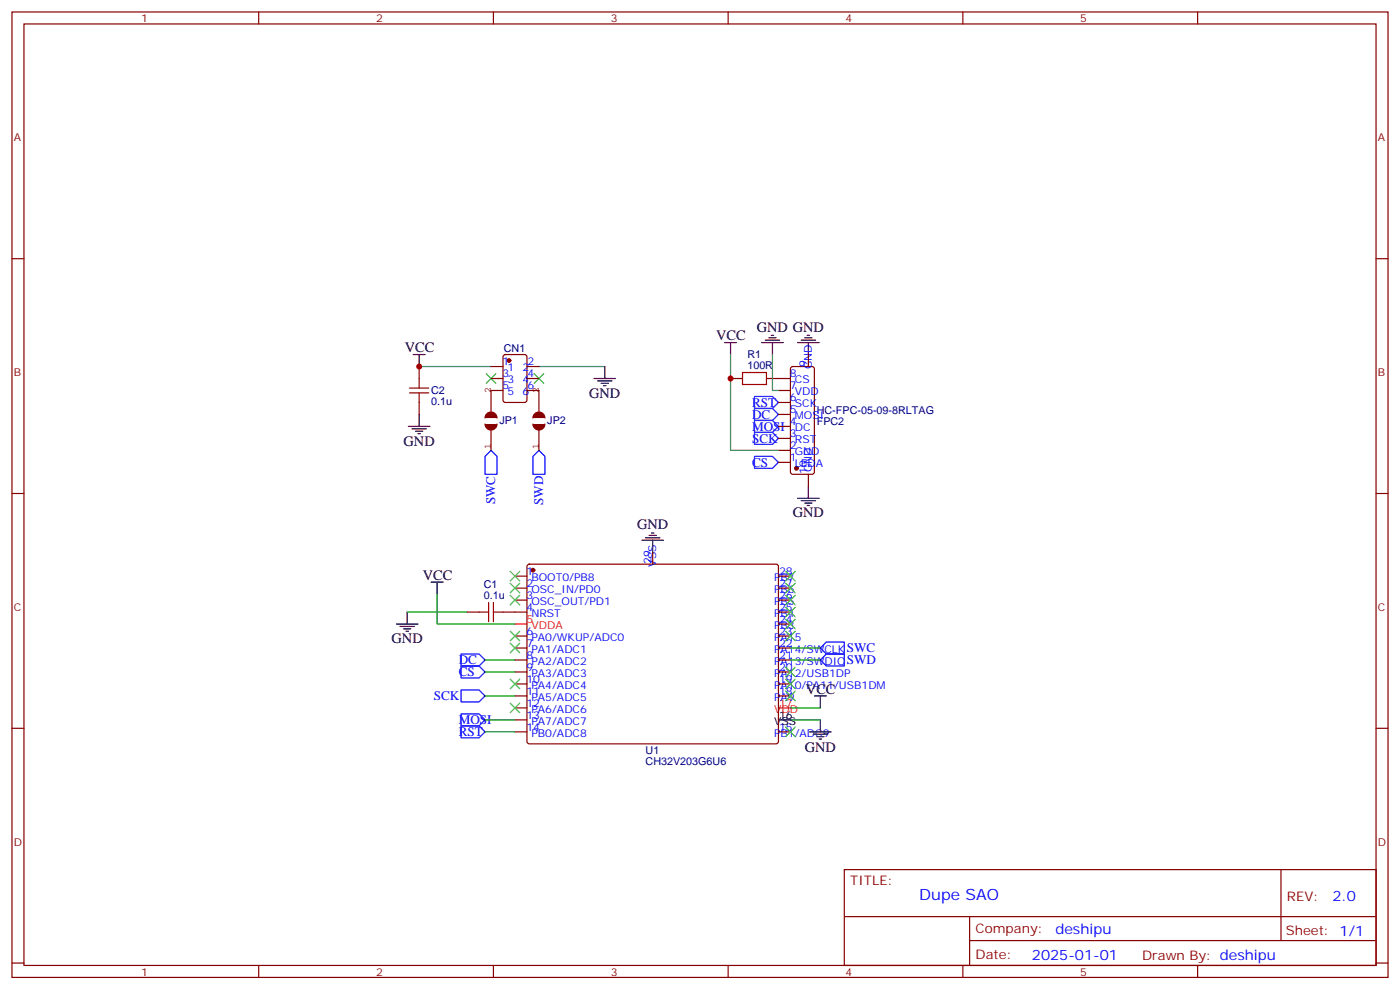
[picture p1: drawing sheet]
<svg xmlns="http://www.w3.org/2000/svg" width="412mm" height="292mm" viewBox="0 0 412 292" stroke-linecap="round" stroke-linejoin="round" font-family="sans-serif">
<g fill="none" stroke="#870000" stroke-width=".35">
<path d="M3.5 3.5h405.4v284.4h-405.4zM7.1 7.1h398.2v277.2h-398.2zM76.2 3.5v3.6M145.3 3.5v3.6M214.5 3.5v3.6M283.6 3.5v3.6M352.8 3.5v3.6M3.5 76.2h3.6M405.3 76.2h3.6M123.5 108v3.5M123.5 118.5v3.6M144.6 108h3.6"/>
<path d="M144.6 115h3.6M144.6 111.5h3.6M148.4 104.6l.5-.2h5.6l.7 .5v12.9l-.4 .7h-5.9l-.7-.4v-13zM155.2 108h3.5M155.2 115h3.5M155.2 111.5h3.5M215.2 111.5h3.5M225.8 111.5h7M229.3 115h3.5M229.3 118.5h3.5M233.1 108.2l.4-.2h5.7l.5 .2 .2 .5v30.3l-.2 .5-.5 .2h-5.7l-.5-.2-.2-.5v-30.3zM238.1 104.4v3.6"/>
<path d="M229.3 136.2h3.5M229.3 132.6h3.5M229.3 129.1h3.5M229.3 125.6h3.5M229.3 122.1h3.5M238.1 139.7v3.5M3.5 145.3h3.6M405.3 145.3h3.6M151.7 169.7h3.5M151.7 173.2h3.5M151.7 176.7h3.5M155.5 166.4l.4-.2h72.7l.5 .2 .2 .5-.1 51.7-.6 .5-72.9-.1-.5-.6v-51.5z"/>
<path d="M192.3 162.6v3.6M229.3 169.7h3.5M229.3 173.2h3.5M229.3 176.7h3.5M137.6 180.3h3.5M148.2 180.3h7M151.7 187.3h3.5M151.7 190.9h3.5M151.7 194.4h3.5M151.7 197.9h3.5M229.3 180.3h3.5M229.3 187.3h3.5"/>
<path d="M229.3 190.9h3.5M229.3 194.4h3.5M229.3 197.9h3.5M229.3 183.8h3.5M3.5 214.5h3.6M151.7 201.4h3.5M151.7 205h3.5M151.7 208.5h3.5M151.7 212h3.5M151.7 215.5h3.5M229.3 201.4h3.5M229.3 205h3.5"/>
<path d="M229.3 215.5h3.5M405.3 214.5h3.6M248.7 256.1h156.6v28.2h-156.6zM377.3 256.1v20.9M248.7 270h156.5M285.6 277h119.6M285.6 270v14.1M3.5 283.6h3.6M76.2 284.3v3.6M145.3 284.3v3.6M214.5 284.3v3.6M283.6 284.3v3.6"/>
<path d="M352.8 284.3v3.6M405.3 283.6h3.6"/>
</g>
<g fill="none" stroke="#008700" stroke-width=".35">
<path d="M123.5 108h21.1M158.7 108h19.5M215.2 104.4v28.2h14.1M227.5 104.4v10.6h1.8M128.8 175v8.8h22.9M119.9 180.3h17.7M142.9 194.4h8.8M142.9 197.9h8.8M232.8 194.4h8.9M232.8 190.9h8.9M142.9 212h8.8M142.9 205h8.8"/>
<path d="M142.9 215.5h8.8M232.8 212h8.9M232.8 208.5h8.9"/>
</g>
<g fill="none" stroke="#3c3" stroke-width=".35">
<path d="M143.2 110.1l2.8 2.8M146 110.1l-2.8 2.8M157.3 110.1l2.9 2.8M160.2 110.1l-2.9 2.8M150.3 168.3l2.8 2.8M150.3 171.8l2.8 2.8M150.3 175.3l2.8 2.9M153.1 168.3l-2.8 2.8M153.1 171.8l-2.8 2.8M153.1 175.3l-2.8 2.9M231.4 178.9l2.8 2.8M231.4 175.3l2.8 2.9"/>
<path d="M231.4 171.8l2.8 2.8M231.4 168.3l2.8 2.8M234.2 178.9l-2.8 2.8M234.2 175.3l-2.8 2.9M234.2 171.8l-2.8 2.8M234.2 168.3l-2.8 2.8M150.3 185.9l2.8 2.8M150.3 189.4l2.8 2.9M153.1 185.9l-2.8 2.8M153.1 189.4l-2.8 2.9M231.4 196.5l2.8 2.8M231.4 185.9l2.8 2.8"/>
<path d="M231.4 182.4l2.8 2.8M234.2 196.5l-2.8 2.8M234.2 185.9l-2.8 2.8M234.2 182.4l-2.8 2.8M150.3 200l2.8 2.8M150.3 207.1l2.8 2.8M153.1 200l-2.8 2.8M153.1 207.1l-2.8 2.8M231.4 214.1l2.8 2.9M231.4 203.6l2.8 2.8M231.4 200l2.8 2.8M234.2 214.1l-2.8 2.9"/>
<path d="M234.2 203.6l-2.8 2.8M234.2 200l-2.8 2.8"/>
</g>
<g fill="none" stroke="#000" stroke-width=".35">
<path d="M226.5 99.5h2.1M227.2 98.8h.7M237.1 99.5h2.1M237.8 98.8h.7M121.7 104.4h3.5M123.5 104.4v3.6M175 111.5h6.3M176 112.2h4.3M177.1 112.9h2.1M177.8 113.6h.7M178.2 108v3.5M213.4 100.9h3.6"/>
<path d="M215.2 100.9v3.5M224.4 100.9h6.3M225.4 100.2h4.3M227.5 100.9v3.5M234.9 100.9h6.4M236 100.2h4.2M238.1 100.9v3.5M120.3 125.6h6.3M121.4 126.3h4.2M122.4 127h2.1M123.1 127.7h.7M123.5 122.1v3.5"/>
<path d="M189.1 159.1h6.3M190.1 158.4h4.3M191.2 157.7h2.1M191.9 157h.7M192.3 159.1v3.5M234.9 146.8h6.4M236 147.5h4.2M237.1 148.2h2.1M237.8 148.9h.7M238.1 143.2v3.6M127 171.4h3.5M128.8 171.4v3.6"/>
<path d="M116.8 183.8h6.3M117.8 184.5h4.3M118.9 185.2h2.1M119.6 185.9h.7M119.9 180.3v3.5M229.3 212h3.5M238.5 215.5h6.3M239.5 216.3h4.3M239.9 205h3.5M240.6 217h2.1M241.3 217.7h.7M241.7 205v3.5"/>
<path d="M241.7 212v3.5"/>
</g>
<g fill="#870000" stroke="#870000" stroke-width=".35">
<circle cx="149.9" cy="106.2" r=".53"/>
<circle cx="157" cy="167.9" r=".53"/>
<circle cx="234.6" cy="137.9" r=".53"/>
</g>
<path d="M120.6 114.3h5.7M120.6 115.7h5.7M123.5 111.5v2.8M123.5 115.7v2.8M218.7 109.7h7.1v3.5h-7.1zM143.9 177.4v5.7M145.3 177.4v5.7M141.1 180.3h2.8M145.3 180.3h2.9" fill="none" stroke="#a10000" stroke-width=".35"/>
<g fill="none" stroke="#00f" stroke-width=".35">
<path d="M222.2 116.8h5.3l1.8 1.7-1.8 1.8h-5.3zM144.6 132.6l1.8 1.8v5.3h-3.5v-5.3zM158.7 132.6l1.8 1.8v5.3h-3.5v-5.3zM222.2 120.3h5.3l1.8 1.8-1.8 1.7h-5.3zM222.2 134.4h5.3l1.8 1.8-1.8 1.7h-5.3zM222.2 127.4h5.3l1.8 1.7-1.8 1.8h-5.3zM222.2 123.8h5.3l1.8 1.8-1.8 1.8h-5.3zM135.8 196.1h5.3l1.8 1.8-1.8 1.8h-5.3zM135.8 192.6h5.3l1.8 1.8-1.8 1.7h-5.3zM241.7 190.9l1.7-1.8h5.3v3.5h-5.3zM241.7 194.4l1.7-1.8h5.3v3.5h-5.3zM135.8 203.2h5.3l1.8 1.8-1.8 1.7h-5.3z"/>
<path d="M135.8 210.3h5.3l1.8 1.7-1.8 1.8h-5.3zM135.8 213.8h5.3l1.8 1.7-1.8 1.8h-5.3z"/>
</g>
<path d="M151.7 183.8h3.5M229.3 208.5h3.5" fill="none" stroke="#f00" stroke-width=".35"/>
<g fill="#850000" stroke="#850000" stroke-width=".35">
<path d="M142.9 124.9h3.5a1.76 1.76 0 0 1-1.8 1.7 1.76 1.76 0 0 1-1.7-1.7z"/>
<path d="M143.4 121.9a1.76 1.76 0 0 1 1.9-.4 1.76 1.76 0 0 1 1.1 1.6h-3.5z"/>
<path d="M157 124.9h3.5a1.76 1.76 0 0 1-1.8 1.7 1.76 1.76 0 0 1-1.7-1.7z"/>
<path d="M157.5 121.9a1.76 1.76 0 0 1 1.9-.4 1.76 1.76 0 0 1 1.1 1.6h-3.5z"/>
</g>
<path d="M144.6 115v6.2M158.7 115v6.2M144.6 126.5v6.1M158.7 126.5v6.1" fill="none" stroke="#850000" stroke-width=".35"/>
<g fill="#c00">
<circle cx="123.5" cy="107.9" r=".88"/>
<circle cx="215.2" cy="111.5" r=".88"/>
</g>
<text font-size="4.6" fill="#00f" x="270.8" y="265.1">Dupe SAO</text>
<g font-size="4.2">
<text x="211" y="100.2">VCC</text>
<text x="223" y="97.7">GND GND</text>
<text x="119.2" y="103.7">VCC</text>
<text x="173.6" y="117.1">GND</text>
<text x="118.9" y="131.2">GND</text>
<text x="187.7" y="155.9">GND</text>
<text x="233.5" y="152.4">GND</text>
<text x="124.5" y="170.7">VCC</text>
<text x="115.4" y="189.4">GND</text>
<text x="237.4" y="204.3">VCC</text>
<text x="237.1" y="221.5">GND</text>
</g>
<g font-size="4.2" fill="#00f">
<text x="392.5" y="265.4">2.0</text>
<text x="310.9" y="274.9">deshipu</text>
<text x="304" y="282.7">2025-01-01</text>
</g>
<g font-size="3.9" fill="#00f">
<text x="221.5" y="119.8">RST</text>
<text x="221.5" y="123.3">DC</text>
<text x="221.5" y="130.4">SCK</text>
<text x="221.5" y="126.9">MOSI</text>
<text x="221.5" y="137.4">CS</text>
<text x="145.9" y="148.6" transform="rotate(-90 145.9 148.6)">SWC</text>
<text x="160" y="148.8" transform="rotate(-90 160 148.8)">SWD</text>
<text x="135.1" y="195.7">DC</text>
<text x="249.4" y="192.1">SWC</text>
<text x="249.4" y="195.6">SWD</text>
<text x="135.1" y="199.2">CS</text>
<text x="127.8" y="206.2">SCK</text>
<text x="135.1" y="213.3">MOSI</text>
<text x="135.1" y="216.8">RST</text>
</g>
<g font-size="3.9" fill="#800">
<text x="250.5" y="260.7">TITLE:</text>
<text x="379.1" y="265.4">REV:</text>
<text x="287.4" y="274.9">Company:</text>
<text x="378.7" y="275.5">Sheet: 1/1</text>
<text x="287.4" y="282.6">Date:</text>
<text x="336.4" y="282.7">Drawn By: deshipu</text>
</g>
<g font-size="3.2" fill="#800">
<text x="41.6" y="6.5">1</text>
<text x="110.8" y="6.5">2</text>
<text x="179.9" y="6.5">3</text>
<text x="249.1" y="6.5">4</text>
<text x="318.2" y="6.5">5</text>
<text x="4.1" y="41.6">A</text>
<text x="405.9" y="41.6">A</text>
<text x="4.1" y="110.8">B</text>
<text x="405.9" y="110.8">B</text>
<text x="4.1" y="179.9">C</text>
<text x="405.9" y="179.9">C</text>
<text x="4.1" y="249.1">D</text>
<text x="405.9" y="249.1">D</text>
<text x="41.6" y="287.3">1</text>
<text x="110.8" y="287.3">2</text>
<text x="179.9" y="287.3">3</text>
<text x="249.1" y="287.3">4</text>
<text x="318.2" y="287.3">5</text>
</g>
<g font-size="3.2" fill="#00f">
<text x="148" y="107.6">1</text>
<text x="155.4" y="107.6">2</text>
<text x="237.8" y="108" transform="rotate(-90 237.8 108)">9</text>
<text x="148" y="111.1">3</text>
<text x="149.5" y="109.4">1</text>
<text x="149.5" y="112.9">3</text>
<text x="153.9" y="112.9">4</text>
<text x="153.9" y="109.4">2</text>
<text x="155.4" y="111.1">4</text>
<text x="232.7" y="111.1">8</text>
<text x="234.1" y="112.9">CS</text>
<text x="239.2" y="108.7" transform="rotate(-90 239.2 108.7)">GND</text>
<text x="148" y="114.7">5</text>
<text x="149.5" y="116.4">5</text>
<text x="153.9" y="116.4">6</text>
<text x="155.4" y="114.7">6</text>
<text x="232.7" y="118.2">6</text>
<text x="232.7" y="114.7">7</text>
<text x="234.1" y="119.9">SCK</text>
<text x="234.1" y="116.4">VDD</text>
<text x="232.7" y="125.2">4</text>
<text x="232.7" y="121.7">5</text>
<text x="234.1" y="123.5">MOSI</text>
<text x="232.7" y="128.8">3</text>
<text x="234.1" y="130.5">RST</text>
<text x="234.1" y="127">DC</text>
<text x="232.7" y="135.8">1</text>
<text x="232.7" y="132.3">2</text>
<text x="234.1" y="137.6">LEDA</text>
<text x="234.1" y="134.1">GND</text>
<text x="237.8" y="139.7" transform="rotate(-90 237.8 139.7)">10</text>
<text x="239.2" y="139" transform="rotate(-90 239.2 139)">GND</text>
<text x="191.9" y="166.2" transform="rotate(-90 191.9 166.2)">29</text>
<text x="193.3" y="166.9" transform="rotate(-90 193.3 166.9)">VSS</text>
<text x="155" y="169.3">1</text>
<text x="155" y="172.9">2</text>
<text x="156.5" y="171.1">BOOT0/PB8</text>
<text x="228" y="171.1">PB7</text>
<text x="229.5" y="172.9">27</text>
<text x="229.5" y="169.3">28</text>
<text x="155" y="176.4">3</text>
<text x="155" y="179.9">4</text>
<text x="156.5" y="174.6">OSC_IN/PD0</text>
<text x="156.5" y="178.2">OSC_OUT/PD1</text>
<text x="228" y="178.2">PB5</text>
<text x="228" y="174.6">PB6</text>
<text x="229.5" y="179.9">25</text>
<text x="229.5" y="176.4">26</text>
<text x="156.5" y="181.7">NRST</text>
<text x="228" y="185.2">PB3</text>
<text x="228" y="181.7">PB4</text>
<text x="229.5" y="183.4">24</text>
<text x="155" y="187">6</text>
<text x="155" y="190.5">7</text>
<text x="156.5" y="188.7">PA0/WKUP/ADC0</text>
<text x="228" y="188.7">PA15</text>
<text x="229.5" y="190.5">22</text>
<text x="229.5" y="187">23</text>
<text x="155" y="194">8</text>
<text x="155" y="197.6">9</text>
<text x="156.5" y="192.3">PA1/ADC1</text>
<text x="156.5" y="195.8">PA2/ADC2</text>
<text x="228" y="195.8">PA13/SWDIO</text>
<text x="228" y="192.3">PA14/SWCLK</text>
<text x="229.5" y="197.6">20</text>
<text x="229.5" y="194">21</text>
<text x="155" y="201.1">10</text>
<text x="156.5" y="199.3">PA3/ADC3</text>
<text x="156.5" y="202.8">PA4/ADC4</text>
<text x="228" y="202.8">PA10/PA11/USB1DM</text>
<text x="228" y="199.3">PA12/USB1DP</text>
<text x="229.5" y="201.1">19</text>
<text x="155" y="204.6">11</text>
<text x="155" y="208.1">12</text>
<text x="156.5" y="206.4">PA5/ADC5</text>
<text x="156.5" y="209.9">PA6/ADC6</text>
<text x="228" y="206.4">PA9</text>
<text x="229.5" y="204.6">18</text>
<text x="155" y="211.7">13</text>
<text x="155" y="215.2">14</text>
<text x="156.5" y="213.4">PA7/ADC7</text>
<text x="229.5" y="215.2">15</text>
<text x="156.5" y="217">PB0/ADC8</text>
<text x="228" y="217">PB1/ADC9</text>
</g>
<g font-size="3.2" fill="#000080">
<text x="148.4" y="103.8">CN1</text>
<text x="220.1" y="105.5">R1</text>
<text x="220.1" y="108.7">100R</text>
<text x="127" y="119.3">0.1u</text>
<text x="127" y="116.2">C2</text>
<text x="147.1" y="124.9">JP1</text>
<text x="161.2" y="124.9">JP2</text>
<text x="240.6" y="122.1">HC-FPC-05-09-8RLTAG</text>
<text x="240.6" y="125.2">FPC2</text>
<text x="142.5" y="173.2">C1</text>
<text x="142.5" y="176.4">0.1u</text>
<text x="190.2" y="225.2">CH32V203G6U6</text>
<text x="190.2" y="222.1">U1</text>
</g>
<g font-size="3.2" fill="#f00">
<text x="155" y="183.4">5</text>
<text x="156.5" y="185.2">VDDA</text>
<text x="228" y="209.9">VDD</text>
<text x="229.5" y="208.1">17</text>
</g>
<g font-size="3.2">
<text x="228" y="213.4">VSS</text>
<text x="229.5" y="211.7">16</text>
</g>
<g font-size="2.8" fill="#840000">
<text x="144.6" y="115.8" transform="rotate(-90 144.6 115.8)">2</text>
<text x="158.7" y="115.8" transform="rotate(-90 158.7 115.8)">2</text>
<text x="144.6" y="132.2" transform="rotate(-90 144.6 132.2)">1</text>
<text x="158.7" y="132.2" transform="rotate(-90 158.7 132.2)">1</text>
</g>
</svg>
